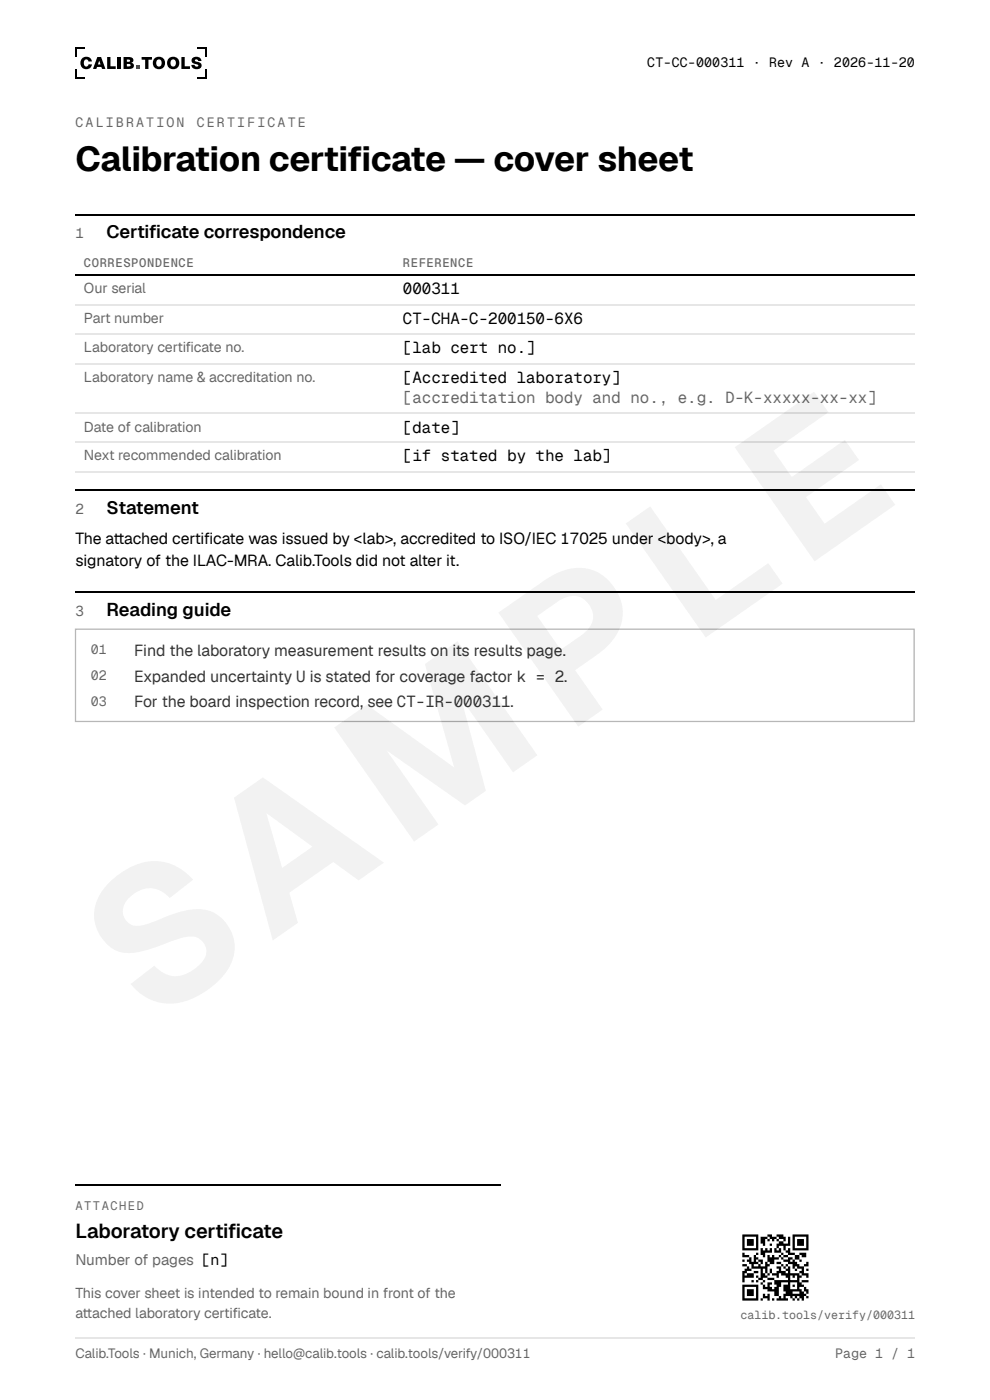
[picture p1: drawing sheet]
<svg xmlns="http://www.w3.org/2000/svg" width="210mm" height="297mm" viewBox="0 0 210 297" stroke-linecap="round" stroke-linejoin="round" font-family="sans-serif">
<g fill="#000">
<path d="M17.5 12.3a1.23 1.23 0 0 1 2 .7l-.7 .1a.48 .48 0 0 0-.5-.5 .48 .48 0 0 0-.5 .5 .66 .66 0 0 0 0 .7 .66 .66 0 0 0 .7 .3l.3-.5 .7 .1a1.28 1.28 0 0 1-1.8 .8 1.28 1.28 0 0 1-.4-1.9zM22.7 12.1h.7v2h1.1v.5h-1.8zM24.9 12.1h.7v2.5h-.7zM30 12.1h2.2v.6h-.7v1.9h-.7v-1.9h-.8zM38.5 12.1h.7v2h1.1v.5h-1.8zM40.9 12.3a1.13 1.13 0 0 1 1.8 .6l-.7 .1a.37 .37 0 0 0-.3-.4 .37 .37 0 0 0-.4 .2l.4 .3a.89 .89 0 0 1 1 .8 1.13 1.13 0 0 1-1.1 .8 1.13 1.13 0 0 1-1-.9l.7-.1a.42 .42 0 0 0 .3 .4 .42 .42 0 0 0 .4-.2 .84 .84 0 0 0-.9-.4 .7 .7 0 0 1-.5-.5 .7 .7 0 0 1 .3-.7z"/>
<path d="M20.6 12.1l-.9 2.5h.7l.2-.4h.9l.1 .4h.8l-1-2.5zM21 12.9l.3 .8h-.5z"/>
<path d="M26.2 12.1v2.5h1.2a.78 .78 0 0 0 1-.9l-.6-.4 .2-.1a.61 .61 0 0 0 .3-.6 .61 .61 0 0 0-.6-.5zM26.9 12.6l.5 .1 .1 .3-.6 .1zM26.9 13.6h.6l.1 .4-.7 .1z"/>
<path d="M32.4 13.4a1.33 1.33 0 0 0 2.6 0 1.33 1.33 0 0 0-2.6 0zM33.3 12.8a.58 .58 0 0 1 .7-.1 .58 .58 0 0 1 .3 .7 .59 .59 0 0 1-.6 .7 .59 .59 0 0 1-.6-.7z"/>
<path d="M35.4 13.4a1.33 1.33 0 0 0 2.6 0 1.33 1.33 0 0 0-2.6 0zM36.3 12.8a.58 .58 0 0 1 .7-.1 .58 .58 0 0 1 .3 .7 .59 .59 0 0 1-.6 .7 .59 .59 0 0 1-.6-.7z"/>
</g>
<path d="M15.9 10.3h2.1M15.9 16.4h2.1M16.1 10.1v2M16.1 14.6v2M41.8 10.3h2.1M41.8 16.4h2.1M43.7 10.1v2M43.7 14.6v2" fill="none" stroke="#000" stroke-width=".35"/>
<path d="M28.9 13.9h.7v.7h-.7z" fill="#e60012"/>
<path d="M15.9 45.6h178M15.9 58.3h178M15.9 103.8h178M15.9 125.5h178M15.9 251.5h90.2" fill="none" stroke="#000" stroke-width=".26"/>
<path d="M15.9 64.7h178M15.9 70.8h178M15.9 77.1h178M15.9 87.7h178M15.9 93.8h178M15.9 100.1h178" fill="none" stroke="#e6e6e6" stroke-width=".26"/>
<path d="M16 133.5h177.8v19.6h-177.8z" fill="none" stroke="#b3b3b3" stroke-width=".26"/>
<path d="M156.9 261.4h15v15h-15z" fill="#fff"/>
<path d="M157.4 261.9h3.4v.5h-3.4zM162.7 261.9h1v.5h-1zM164.6 261.9h1.5v.5h-1.5zM168 261.9h3.4v.5h-3.4zM157.4 262.4h.5v.5h-.5zM160.3 262.4h.5v.5h-.5zM161.3 262.4h1.4v.5h-1.4zM163.2 262.4h1.4v.5h-1.4zM165.1 262.4h1.5v.5h-1.5zM167.1 262.4h.4v.5h-.4zM168 262.4h.5v.5h-.5zM170.9 262.4h.5v.5h-.5zM157.4 262.9h.5v.4h-.5zM158.3 262.9h1.5v.4h-1.5zM160.3 262.9h.5v.4h-.5zM161.3 262.9h.9v.4h-.9zM162.7 262.9h.5v.4h-.5zM163.7 262.9h.5v.4h-.5zM164.6 262.9h.5v.4h-.5zM166.1 262.9h.5v.4h-.5zM167.1 262.9h.4v.4h-.4zM168 262.9h.5v.4h-.5zM169 262.9h1.4v.4h-1.4zM170.9 262.9h.5v.4h-.5zM157.4 263.3h.5v.5h-.5zM158.3 263.3h1.5v.5h-1.5zM160.3 263.3h.5v.5h-.5zM161.3 263.3h.9v.5h-.9zM165.1 263.3h1v.5h-1zM167.1 263.3h.4v.5h-.4zM168 263.3h.5v.5h-.5zM169 263.3h1.4v.5h-1.4zM170.9 263.3h.5v.5h-.5zM157.4 263.8h.5v.5h-.5zM158.3 263.8h1.5v.5h-1.5zM160.3 263.8h.5v.5h-.5zM161.7 263.8h.5v.5h-.5zM163.2 263.8h.5v.5h-.5zM164.6 263.8h2.9v.5h-2.9zM168 263.8h.5v.5h-.5zM169 263.8h1.4v.5h-1.4zM170.9 263.8h.5v.5h-.5zM157.4 264.3h.5v.5h-.5zM160.3 264.3h.5v.5h-.5zM164.6 264.3h.5v.5h-.5zM166.1 264.3h.5v.5h-.5zM168 264.3h.5v.5h-.5zM170.9 264.3h.5v.5h-.5zM157.4 264.8h3.4v.5h-3.4zM161.3 264.8h.4v.5h-.4zM162.2 264.8h.5v.5h-.5zM163.2 264.8h.5v.5h-.5zM164.2 264.8h.4v.5h-.4zM165.1 264.8h.5v.5h-.5zM166.1 264.8h.5v.5h-.5zM167.1 264.8h.4v.5h-.4zM168 264.8h3.4v.5h-3.4zM161.3 265.3h2.4v.5h-2.4zM164.2 265.3h1.4v.5h-1.4zM166.6 265.3h.9v.5h-.9zM157.4 265.8h.5v.4h-.5zM160.3 265.8h.5v.4h-.5zM161.3 265.8h.9v.4h-.9zM165.6 265.8h.5v.4h-.5zM167.1 265.8h1.4v.4h-1.4zM169.5 265.8h1.4v.4h-1.4zM157.4 266.2h1.4v.5h-1.4zM159.8 266.2h.5v.5h-.5zM161.7 266.2h.5v.5h-.5zM162.7 266.2h.5v.5h-.5zM163.7 266.2h.5v.5h-.5zM165.1 266.2h.5v.5h-.5zM166.1 266.2h1v.5h-1zM168.5 266.2h1v.5h-1zM170 266.2h.9v.5h-.9zM158.8 266.7h.5v.5h-.5zM159.8 266.7h1v.5h-1zM162.7 266.7h2.4v.5h-2.4zM165.6 266.7h.5v.5h-.5zM167.1 266.7h.9v.5h-.9zM168.5 266.7h1v.5h-1zM157.4 267.2h.5v.5h-.5zM158.3 267.2h1v.5h-1zM159.8 267.2h.5v.5h-.5zM160.8 267.2h.9v.5h-.9zM162.7 267.2h1.5v.5h-1.5zM166.1 267.2h1.4v.5h-1.4zM168 267.2h.5v.5h-.5zM169.5 267.2h.5v.5h-.5zM158.8 267.7h2v.5h-2zM161.3 267.7h.4v.5h-.4zM162.2 267.7h.5v.5h-.5zM163.2 267.7h1v.5h-1zM164.6 267.7h1v.5h-1zM167.1 267.7h1.9v.5h-1.9zM170.9 267.7h.5v.5h-.5zM157.4 268.2h.9v.5h-.9zM159.3 268.2h.5v.5h-.5zM160.8 268.2h.5v.5h-.5zM162.2 268.2h1v.5h-1zM165.6 268.2h.5v.5h-.5zM166.6 268.2h.5v.5h-.5zM168 268.2h1.5v.5h-1.5zM170.4 268.2h1v.5h-1zM158.3 268.7h.5v.4h-.5zM159.3 268.7h3.4v.4h-3.4zM164.6 268.7h1v.4h-1zM166.1 268.7h.5v.4h-.5zM167.1 268.7h.4v.4h-.4zM168 268.7h.5v.4h-.5zM169 268.7h1.4v.4h-1.4zM157.9 269.1h1.4v.5h-1.4zM161.3 269.1h.4v.5h-.4zM162.2 269.1h.5v.5h-.5zM163.2 269.1h.5v.5h-.5zM165.1 269.1h.5v.5h-.5zM166.6 269.1h.9v.5h-.9zM168.5 269.1h.5v.5h-.5zM170 269.1h.4v.5h-.4zM170.9 269.1h.5v.5h-.5zM157.4 269.6h.9v.5h-.9zM159.8 269.6h1v.5h-1zM161.3 269.6h.4v.5h-.4zM162.2 269.6h.5v.5h-.5zM163.2 269.6h.5v.5h-.5zM164.6 269.6h2v.5h-2zM167.1 269.6h.4v.5h-.4zM169.5 269.6h.9v.5h-.9zM157.4 270.1h.5v.5h-.5zM158.3 270.1h1.5v.5h-1.5zM161.3 270.1h.9v.5h-.9zM162.7 270.1h.5v.5h-.5zM163.7 270.1h1.4v.5h-1.4zM165.6 270.1h3.9v.5h-3.9zM170 270.1h1.4v.5h-1.4zM157.4 270.6h2.4v.5h-2.4zM160.3 270.6h.5v.5h-.5zM161.3 270.6h1.4v.5h-1.4zM164.6 270.6h.5v.5h-.5zM166.6 270.6h.9v.5h-.9zM168 270.6h.5v.5h-.5zM169 270.6h1v.5h-1zM170.9 270.6h.5v.5h-.5zM157.4 271.1h.5v.5h-.5zM160.8 271.1h.9v.5h-.9zM162.7 271.1h1.5v.5h-1.5zM167.1 271.1h.4v.5h-.4zM169 271.1h.5v.5h-.5zM157.4 271.6h.5v.5h-.5zM159.3 271.6h.5v.5h-.5zM160.3 271.6h.5v.5h-.5zM161.7 271.6h.5v.5h-.5zM164.2 271.6h5.3v.5h-5.3zM170 271.6h1.4v.5h-1.4zM161.3 272.1h.4v.4h-.4zM162.7 272.1h1v.4h-1zM164.2 272.1h1.4v.4h-1.4zM167.1 272.1h.4v.4h-.4zM169 272.1h1v.4h-1zM157.4 272.5h3.4v.5h-3.4zM161.7 272.5h.5v.5h-.5zM162.7 272.5h.5v.5h-.5zM164.6 272.5h1v.5h-1zM166.1 272.5h1.4v.5h-1.4zM168 272.5h.5v.5h-.5zM169 272.5h1.4v.5h-1.4zM157.4 273h.5v.5h-.5zM160.3 273h.5v.5h-.5zM161.7 273h2v.5h-2zM164.2 273h.9v.5h-.9zM166.1 273h1.4v.5h-1.4zM169 273h.5v.5h-.5zM170.4 273h.5v.5h-.5zM157.4 273.5h.5v.5h-.5zM158.3 273.5h1.5v.5h-1.5zM160.3 273.5h.5v.5h-.5zM162.7 273.5h2.4v.5h-2.4zM166.1 273.5h3.9v.5h-3.9zM170.4 273.5h1v.5h-1zM157.4 274h.5v.5h-.5zM158.3 274h1.5v.5h-1.5zM160.3 274h.5v.5h-.5zM164.2 274h.9v.5h-.9zM166.6 274h1.4v.5h-1.4zM169.5 274h.9v.5h-.9zM170.9 274h.5v.5h-.5zM157.4 274.5h.5v.5h-.5zM158.3 274.5h1.5v.5h-1.5zM160.3 274.5h.5v.5h-.5zM161.7 274.5h.5v.5h-.5zM162.7 274.5h.5v.5h-.5zM164.2 274.5h.9v.5h-.9zM166.1 274.5h4.8v.5h-4.8zM157.4 275h.5v.4h-.5zM160.3 275h.5v.4h-.5zM161.7 275h1.5v.4h-1.5zM165.1 275h.5v.4h-.5zM166.1 275h.5v.4h-.5zM167.5 275h.5v.4h-.5zM168.5 275h.5v.4h-.5zM169.5 275h.9v.4h-.9zM170.9 275h.5v.4h-.5zM157.4 275.4h3.4v.5h-3.4zM161.3 275.4h.4v.5h-.4zM162.7 275.4h.5v.5h-.5zM163.7 275.4h.5v.5h-.5zM164.6 275.4h2.5v.5h-2.5zM168 275.4h.5v.5h-.5zM169 275.4h.5v.5h-.5zM170 275.4h.4v.5h-.4z" fill="#000"/>
<path d="M15.9 283.8h178" fill="none" stroke="#e6e6e6" stroke-width=".26"/>
<text font-size="7.4" x="16" y="36.2">Calibration certificate — cover sheet</text>
<text font-size="4.2" x="16" y="262.7">Laboratory certifi cate</text>
<g font-size="3.9">
<text x="22.6" y="50.5">Certifi cate correspondence</text>
<text x="22.6" y="109">Statement</text>
<text x="22.6" y="130.7">Reading guide</text>
</g>
<g font-size="3.3">
<text x="85.4" y="62.4">000311</text>
<text x="85.4" y="68.8">CT-CHA-C-200150-6X6</text>
<text x="85.4" y="74.9">[lab cert no.]</text>
<text x="85.4" y="81.2">[Accredited laboratory]</text>
<text x="85.4" y="91.8">[date]</text>
<text x="85.4" y="97.9">[if stated by the lab]</text>
<text x="16" y="115.4">The atached certifi cate was issued by &lt;lab&gt;, accredited to ISO/IEC 17025 under &lt;body&gt;, a</text>
<text x="24" y="115.4">t</text>
<text x="16" y="120.1">signatory of the ILAC-MRA. Calib.Tools did not alter it.</text>
</g>
<text font-size="3.3" fill="#666" x="85.4" y="85.5">[accreditation body and no., e.g. D-K-xxxxx-xx-xx]</text>
<g font-size="3.3" fill="#333">
<text x="28.5" y="139.2">Find the laboratory measurement results on its results page.</text>
<text x="28.5" y="144.7">Expanded uncertainty U is stated for coverage factor k = 2.</text>
<text x="28.5" y="150">For the board inspection record, see CT-IR-000311.</text>
</g>
<text font-size="3.2" fill="#666" x="16" y="268.3">Number of pages [n]</text>
<g font-size="3" fill="#666">
<text x="16" y="50.5">1</text>
<text x="17.8" y="62.2">Our serial</text>
<text x="17.8" y="68.5">Part number</text>
<text x="17.8" y="74.6">Laboratory certifi cate no.</text>
<text x="17.8" y="81">Laboratory name &amp; accreditation no.</text>
<text x="17.8" y="91.5">Date of calibration</text>
<text x="17.8" y="97.6">Next recommended calibration</text>
<text x="16" y="109">2</text>
<text x="16" y="130.7">3</text>
<text x="16" y="275.4">This cover sheet is intended to remain bound in front of the</text>
<text x="16" y="279.7">atached laboratory certifi cate.</text>
<text x="17.5" y="279.7">t</text>
</g>
<text font-size="2.8" x="137.2" y="14.3">CT-CC-000311 · Rev A · 2026-11-20</text>
<g font-size="2.8" fill="#666">
<text x="16" y="27">CALIBRATION</text>
<text x="41.7" y="27">CERTIFICATE</text>
<text x="19.3" y="138.6">01</text>
<text x="19.3" y="144.2">02</text>
<text x="19.3" y="149.8">03</text>
<text x="16" y="288.1">Calib.Tools · Munich, Germany · hello@calib.tools · calib.tools/verify/000311</text>
<text x="177.1" y="288.1">Page 1 / 1</text>
</g>
<g font-size="2.6" fill="#666">
<text x="17.8" y="56.6">CORRESPONDENCE</text>
<text x="85.4" y="56.6">REFERENCE</text>
<text x="16" y="256.6">ATTACHED</text>
</g>
<text font-size="2.5" fill="#666" x="157" y="279.9">calib.tools/verify/000311</text>
</svg>
